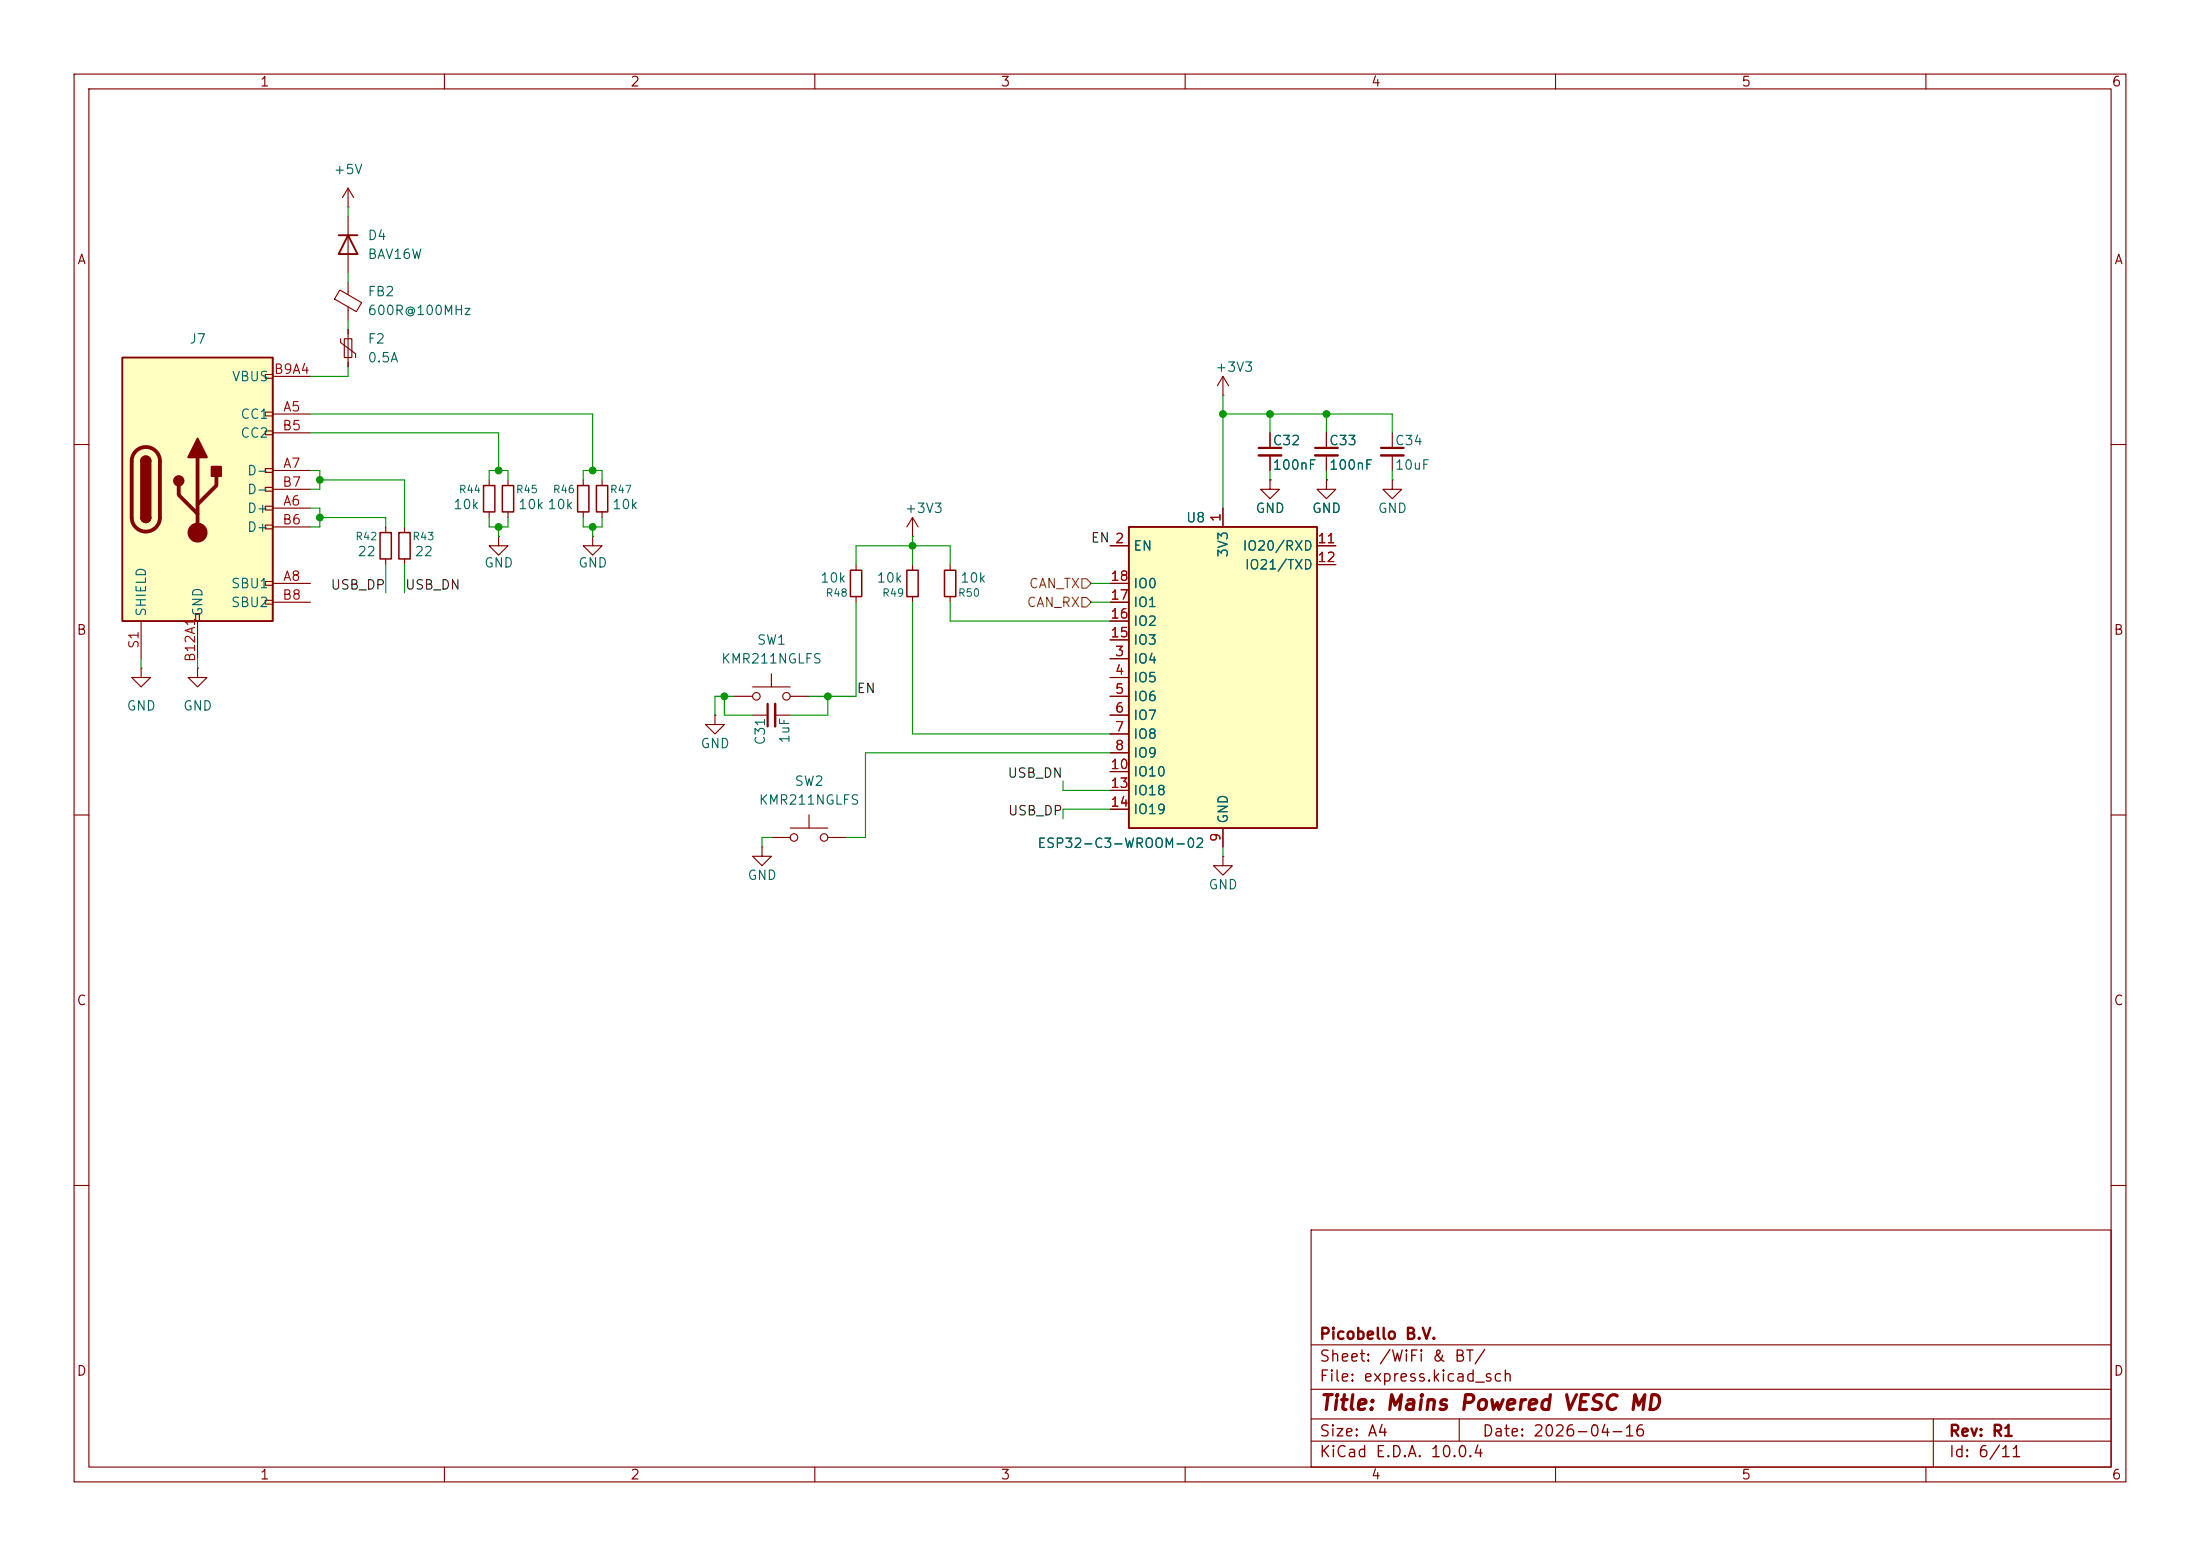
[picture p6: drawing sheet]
<svg xmlns="http://www.w3.org/2000/svg" width="297mm" height="210mm" viewBox="0 0 297 210" stroke-linecap="round" stroke-linejoin="round" font-family="sans-serif">
<g fill="none" stroke="#840000" stroke-width=".15">
<path d="M10 10h277v190h-277zM12 12h273v186h-273zM60 10v2M110 10v2M160 10v2M210 10v2M260 10v2M47 27.9h.1M47 25.4l-.8 1.3M47 25.4l.8 1.3M47 25.4v2.5M47 29.2v7.6"/>
<path d="M165.1 53.3h.1M165.1 50.8l-.8 1.3M165.1 50.8l.8 1.3M165.1 50.8v2.5M171.4 58.4v2.1M10 60h2M78.7 64.8v.7M78.7 69.1v.8M115.6 76.2v.8M123.2 72.4h.1M123.2 69.9l-.8 1.2M123.2 69.9l.8 1.2"/>
<path d="M123.2 69.9v2.5M171.4 64.8v1.2h1.3l-1.3 1.3-1.2-1.3h1.2M171.4 64.8h.1M171.4 61.5v2M285 60h2M99.1 94h2.5M101.6 92.7h5.1M101.6 96.5h2M104.1 90.9v1.8M104.6 96.5h2.1M106.7 94h2.5M115.6 80.5v.8"/>
<path d="M10 110h2M104.1 113h2.6M106.7 111.8h5.1M109.2 110v1.8M111.8 113h2.5M165.1 115.6v1.2h1.3l-1.3 1.3-1.3-1.3h1.3M165.1 115.6h.1M285 110h2M10 160h2M177 166h108v32h-108zM285 160h2M60 198v2"/>
<path d="M110 198v2M160 198v2M177 194.5h108M177 191.5h108M177 187.5h108M177 181.5h108M197 191.5v3M210 198v2M260 198v2M261 191.5v6.5"/>
<circle cx="102.1" cy="94" r=".51"/>
<circle cx="106.2" cy="94" r=".51"/>
<circle cx="107.2" cy="113" r=".51"/>
<circle cx="111.3" cy="113" r=".51"/>
</g>
<path d="M78 65.5h1.5v3.6h-1.5zM114.8 77h1.5v3.5h-1.5z" fill="none" stroke="#840000" stroke-width=".2"/>
<path d="M45.7 31.8h2.6M47 31.8l1.3 2.5h-2.6z" fill="none" stroke="#840000" stroke-width=".25"/>
<path d="M169.9 60.5h3.1M103.6 95v3" fill="none" stroke="#840000" stroke-width=".3"/>
<path d="M169.9 61.5h3.1M104.6 95v3" fill="none" stroke="#840000" stroke-width=".33"/>
<path d="M152.4 71.1h25.4v40.7h-25.4z" fill="#ffffc2"/>
<path d="M152.4 71.1h25.4v40.7h-25.4z" fill="none" stroke="#840000" stroke-width=".25"/>
<g fill="none" stroke="#840000" stroke-width=".15">
<path d="M179.1 58.4v2.1M188 58.4v2.1M52.1 71.1v.8M52.1 75.4v.8M54.6 71.1v.8M54.6 75.4v.8M66 64.8v.7M66 69.1v.8M67.3 72.4v1.3h1.3l-1.3 1.2-1.3-1.2h1.3M67.3 72.4h.1M68.6 64.8v.7M68.6 69.1v.8"/>
<path d="M80 72.4v1.3h1.3l-1.3 1.2-1.3-1.2h1.3M80 72.4h.1M81.3 64.8v.7M81.3 69.1v.8M123.2 76.2v.8M128.3 76.2v.8M149.9 73.7h2.5M149.9 78.7h2.5M165.1 68.6v2.5M177.8 73.7h2.5M177.8 76.2h2.5M179.1 64.8v1.2h1.2l-1.2 1.3-1.3-1.3h1.3"/>
<path d="M179.1 64.8h.1M179.1 61.5v2M188 64.8v1.2h1.2l-1.2 1.3-1.3-1.3h1.3M188 64.8h.1M188 61.5v2M123.2 80.5v.8M128.3 80.5v.8M149.9 88.9h2.5M149.9 91.4h2.5M149.9 94h2.5M149.9 96.5h2.5M149.9 99.1h2.5"/>
<path d="M149.9 86.4h2.5M149.9 83.8h2.5M149.9 81.3h2.5M149.9 101.6h2.5M149.9 104.1h2.5M149.9 106.7h2.5M149.9 109.2h2.5M165.1 111.8v2.5"/>
</g>
<path d="M51.3 71.9h1.5v3.5h-1.5zM53.8 71.9h1.6v3.5h-1.6zM65.3 65.5h1.5v3.6h-1.5zM67.8 65.5h1.5v3.6h-1.5zM80.5 65.5h1.5v3.6h-1.5zM122.4 77h1.6v3.5h-1.6zM127.5 77h1.5v3.5h-1.5z" fill="none" stroke="#840000" stroke-width=".2"/>
<path d="M177.5 60.5h3.1M186.4 60.5h3.1" fill="none" stroke="#840000" stroke-width=".3"/>
<path d="M177.5 61.5h3.1M186.4 61.5h3.1" fill="none" stroke="#840000" stroke-width=".33"/>
<path d="M16.5 48.3h20.3v35.5h-20.3z" fill="#ffffc2"/>
<g fill="none" stroke="#840000" stroke-width=".15">
<path d="M45.9 39.1l2.9 1.7-.7 1.3-2.9-1.7zM47 38.1v1.7M35.8 50.5h1v.6h-1zM35.8 55.6h1v.5h-1zM35.8 58.2h1v.5h-1zM36.8 55.9h5.1M36.8 58.4h5.1M36.8 50.8h5.1M46 45.7v.5l2 1.6v.5M46.5 45.7h1v2.6h-1zM47 41.4v1.8M47 44.5v5"/>
<path d="M171.4 58.4v2.1M179.1 58.4v2.1M35.8 63.2h1v.6h-1zM35.8 65.8h1v.5h-1zM35.8 68.3h1v.5h-1zM35.8 70.9h1v.5h-1zM35.8 78.5h1v.5h-1zM36.8 68.6h5.1M36.8 63.5h5.1M36.8 78.7h5.1M36.8 71.1h5.1M36.8 66h5.1"/>
<path d="M149.9 78.7h2.5M149.9 73.7h2.5M165.1 68.6v2.5M171.4 64.8h.1M171.4 61.5v2M177.8 73.7h2.5M177.8 76.2h2.5M179.1 64.8h.1M179.1 61.5v2M19 90.2v1.2h1.3l-1.3 1.3-1.2-1.3h1.2M19 90.2h.1M19 83.8v5.1"/>
<path d="M26.4 82.8h.5v1h-.5zM26.7 90.2v1.2h1.2l-1.2 1.3-1.3-1.3h1.3M26.7 90.2h.1M26.7 83.8v5.1M35.8 81h1v.5h-1zM36.8 81.3h5.1M96.5 96.5v1.3h1.3l-1.3 1.3-1.3-1.3h1.3M96.5 96.5h.1M149.9 81.3h2.5M149.9 88.9h2.5M149.9 91.4h2.5M149.9 94h2.5"/>
<path d="M149.9 96.5h2.5M149.9 99.1h2.5M149.9 86.4h2.5M149.9 83.8h2.5M102.9 114.3v1.3h1.2l-1.2 1.2-1.3-1.2h1.3M102.9 114.3h.1M149.9 101.6h2.5M149.9 104.1h2.5M149.9 106.7h2.5M149.9 109.2h2.5M165.1 111.8v2.5"/>
</g>
<path d="M16.5 48.3h20.3v35.5h-20.3zM19 62.2a.64 .64 0 0 1 .7-.6 .64 .64 0 0 1 .6 .6M19 69.9a.64 .64 0 0 0 .7 .6 .64 .64 0 0 0 .6-.6" fill="none" stroke="#840000" stroke-width=".25"/>
<path d="M18.3 60.9a1.9 1.9 0 0 1 2.1-.4 1.9 1.9 0 0 1 1.2 1.7v7.7a1.91 1.91 0 0 1-1.9 1.8 1.91 1.91 0 0 1-1.9-1.8v-7.7a1.9 1.9 0 0 1 .5-1.3zM24.1 65.5v1.3l2.6 2.5M26.7 61.7v10.2M29.2 64.3v1.2l-2.5 2.6" fill="none" stroke="#840000" stroke-width=".51"/>
<g fill="#840000" stroke="#840000" stroke-width=".25">
<path d="M19 62.2h1.3v7.7h-1.3z"/>
<path d="M19.2 61.8a.64 .64 0 0 1 .7-.2 .64 .64 0 0 1 .4 .6h-1.3z"/>
<path d="M19 69.9h1.3a.64 .64 0 0 1-.6 .6 .64 .64 0 0 1-.7-.6z"/>
<path d="M26.7 59.2l1.2 2.5h-2.5z"/>
<path d="M28.6 63h1.2v1.3h-1.2z"/>
<circle cx="24.1" cy="64.9" r=".63"/>
</g>
<circle cx="26.7" cy="71.9" r="1.27" fill="#840000" stroke="#840000" stroke-width=".15"/>
<path d="M146 78.1h.7l.6 .6-.6 .7h-.7zM146 80.6h.7l.6 .7-.6 .6h-.7z" fill="none" stroke="#725600" stroke-width=".15"/>
<g fill="none" stroke="#009600" stroke-width=".15">
<path d="M47 27.9v1.3M47 36.8v1.3M41.9 55.9h38.1v7.6M41.9 58.4h25.4v5.1M47 43.2v1.3M47 49.5v1.3h-5.1M165.1 55.9h22.9v2.5M165.1 53.3v15.3M171.4 55.9v2.5M179.1 55.9v2.5M41.9 63.5h1.3v2.5h-1.3M41.9 68.6h1.3v2.5h-1.3"/>
<path d="M43.2 64.8h11.4v6.3M43.2 69.9h8.9v1.2M52.1 76.2v3.8M54.6 76.2v3.8M66 64.8v-1.3h2.6v1.3M66 69.9v1.2h2.6v-1.2M67.3 71.1v1.3M78.7 64.8v-1.3h2.6v1.3M78.7 69.9v1.2h2.6v-1.2M80 71.1v1.3M115.6 76.2v-2.5h12.7v2.5M123.2 72.4v3.8"/>
<path d="M147.3 78.7h2.6M171.4 63.5v1.3M179.1 63.5v1.3M188 63.5v1.3M19 88.9v1.3M26.7 88.9v1.3M97.8 94v2.5h3.8M99.1 94h-2.6v2.5M111.8 94v2.5h-5.1M115.6 81.3v12.7h-6.4M123.2 81.3v17.8h26.7M128.3 81.3v2.5h21.6"/>
<path d="M147.3 81.3h2.6M104.1 113h-1.2v1.3M143.5 105.4v1.3h6.4M149.9 101.6h-33.1v11.4h-2.5M149.9 109.2h-6.4v1.3M165.1 114.3v1.3"/>
</g>
<g fill="#009600" stroke="#009600" stroke-width=".14">
<circle cx="67.3" cy="71.1" r=".46"/>
<circle cx="43.2" cy="64.8" r=".46"/>
<circle cx="43.2" cy="69.9" r=".46"/>
<circle cx="165.1" cy="55.9" r=".46"/>
<circle cx="123.2" cy="73.7" r=".46"/>
<circle cx="171.4" cy="55.9" r=".46"/>
<circle cx="179.1" cy="55.9" r=".46"/>
<circle cx="80" cy="71.1" r=".46"/>
<circle cx="67.3" cy="63.5" r=".46"/>
<circle cx="80" cy="63.5" r=".46"/>
<circle cx="111.8" cy="94" r=".46"/>
<circle cx="97.8" cy="94" r=".46"/>
</g>
<text font-size="2" fill="#840000" x="178" y="190.8">Title: Mains Powered VESC MD</text>
<g font-size="1.5" fill="#840000">
<text x="178" y="184.2">Sheet: /WiFi &amp; BT/</text>
<text x="178" y="181.2">Picobello B.V.</text>
<text x="178" y="186.9">File: express.kicad_sch</text>
<text x="178" y="197.1">KiCad E.D.A. 10.0.4</text>
<text x="178" y="194.3">Size: A4</text>
<text x="200" y="194.3">Date: 2026-04-16</text>
<text x="263" y="194.3">Rev: R1</text>
<text x="263" y="197.1">Id: 6/11</text>
</g>
<g font-size="1.3" fill="#840000">
<text x="35" y="12">1</text>
<text x="85" y="12">2</text>
<text x="135" y="12">3</text>
<text x="185" y="12">4</text>
<text x="235" y="12">5</text>
<text x="285" y="12">6</text>
<text x="10.3" y="36">A</text>
<text x="285.3" y="36">A</text>
<text x="10.3" y="86">B</text>
<text x="285.3" y="86">B</text>
<text x="10.3" y="136">C</text>
<text x="285.3" y="136">C</text>
<text x="10.3" y="186">D</text>
<text x="285.3" y="186">D</text>
<text x="35" y="200">1</text>
<text x="85" y="200">2</text>
<text x="135" y="200">3</text>
<text x="185" y="200">4</text>
<text x="235" y="200">5</text>
<text x="285" y="200">6</text>
</g>
<g font-size="1.3" fill="#006464">
<text x="45" y="23.8">+5V</text>
<text x="49.5" y="32.7">D4</text>
<text x="49.5" y="35.3">BAV16W</text>
<text x="49.5" y="40.3">FB2</text>
<text x="25.5" y="46.7">J7</text>
<text x="49.5" y="46.7">F2</text>
<text x="49.5" y="42.8">600R@100MHz</text>
<text x="31.2" y="51.8">VBUS</text>
<text x="49.5" y="49.2">0.5A</text>
<text x="164" y="50.5">+3V3</text>
<text x="32.4" y="56.9">CC1</text>
<text x="32.4" y="59.4">CC2</text>
<text x="33.3" y="64.5">D-</text>
<text x="171.7" y="63.7">100nF</text>
<text x="171.7" y="60.4">C32</text>
<text x="179.3" y="63.7">100nF</text>
<text x="179.3" y="60.4">C33</text>
<text x="188.2" y="60.4">C34</text>
<text x="188.2" y="63.7">10uF</text>
<text x="33.3" y="69.6">D+</text>
<text x="33.3" y="67">D-</text>
<text x="61.1" y="69">10k</text>
<text x="69.9" y="69">10k 10k</text>
<text x="82.6" y="69">10k</text>
<text x="122.1" y="69.6">+3V3</text>
<text x="160" y="70.8">U8</text>
<text x="169.4" y="69.6">GND</text>
<text x="177" y="69.6">GND</text>
<text x="185.9" y="69.6">GND</text>
<text x="33.3" y="72.1">D+</text>
<text x="48.2" y="75.4">22</text>
<text x="55.9" y="75.4">22</text>
<text x="65.3" y="76.9">GND</text>
<text x="78" y="76.9">GND</text>
<text x="152.9" y="74.6">EN</text>
<text x="166.1" y="75.3" transform="rotate(-90 166.1 75.3)">3V3</text>
<text x="167.7" y="74.6">IO20/RXD</text>
<text x="168" y="77.2">IO21/TXD</text>
<text x="20" y="83.3" transform="rotate(-90 20 83.3)">SHIELD</text>
<text x="27.6" y="83.3" transform="rotate(-90 27.6 83.3)">GND</text>
<text x="31.1" y="79.7">SBU1</text>
<text x="31.1" y="82.3">SBU2</text>
<text x="110.6" y="78.9">10k</text>
<text x="118.3" y="78.9">10k</text>
<text x="129.5" y="78.9">10k</text>
<text x="152.9" y="82.3">IO1</text>
<text x="152.9" y="79.7">IO0</text>
<text x="97.3" y="89.9">KMR211NGLFS</text>
<text x="102.1" y="87.3">SW1</text>
<text x="152.9" y="89.9">IO4</text>
<text x="152.9" y="87.3">IO3</text>
<text x="152.9" y="84.8">IO2</text>
<text x="152.9" y="92.4">IO5</text>
<text x="152.9" y="95">IO6</text>
<text x="17" y="96.2">GND</text>
<text x="24.6" y="96.2">GND</text>
<text x="94.5" y="101.3">GND</text>
<text x="103.6" y="100.7" transform="rotate(-90 103.6 100.7)">C31</text>
<text x="106.9" y="100.4" transform="rotate(-90 106.9 100.4)">1uF</text>
<text x="152.9" y="97.5">IO7</text>
<text x="152.9" y="100">IO8</text>
<text x="107.2" y="106.4">SW2</text>
<text x="152.9" y="102.6">IO9</text>
<text x="152.9" y="105.1">IO10</text>
<text x="152.9" y="107.7">IO18</text>
<text x="102.3" y="108.9">KMR211NGLFS</text>
<text x="152.9" y="110.2">IO19</text>
<text x="166.1" y="111.3" transform="rotate(-90 166.1 111.3)">GND</text>
<text x="100.8" y="119.1">GND</text>
<text x="140" y="114.8">ESP32-C3-WROOM-02</text>
<text x="163.1" y="120.4">GND</text>
</g>
<g font-size="1.3" fill="#a90000">
<text x="36.9" y="50.8">B9A4</text>
<text x="38" y="58.4">B5</text>
<text x="38.1" y="55.9">A5</text>
<text x="38.1" y="63.5">A7</text>
<text x="38" y="71.1">B6</text>
<text x="38" y="66">B7</text>
<text x="38.1" y="68.6">A6</text>
<text x="165.1" y="70.6" transform="rotate(-90 165.1 70.6)">1</text>
<text x="150.4" y="73.6">2</text>
<text x="177.8" y="73.6">11</text>
<text x="177.8" y="76.2">12</text>
<text x="38" y="81.3">B8</text>
<text x="38.1" y="78.7">A8</text>
<text x="149.8" y="83.8">16</text>
<text x="149.8" y="81.3">17</text>
<text x="149.8" y="78.7">18</text>
<text x="19" y="87.7" transform="rotate(-90 19 87.7)">S1</text>
<text x="26.6" y="89.5" transform="rotate(-90 26.6 89.5)">B12A1</text>
<text x="149.8" y="86.3">15</text>
<text x="150.4" y="88.9">3</text>
<text x="150.4" y="91.4">4</text>
<text x="150.4" y="94">5</text>
<text x="150.4" y="96.5">6</text>
<text x="150.4" y="99">7</text>
<text x="150.4" y="101.6">8</text>
<text x="149.8" y="104.1">10</text>
<text x="149.8" y="106.7">13</text>
<text x="149.8" y="109.2">14</text>
<text x="165.1" y="113.7" transform="rotate(-90 165.1 113.7)">9</text>
</g>
<g font-size="1.3" fill="#0f0f0f">
<text x="147.2" y="73.5">EN 2</text>
<text x="44.5" y="79.9">USB_DP</text>
<text x="54.6" y="79.9">USB_DN</text>
<text x="115.6" y="93.9">EN</text>
<text x="135.9" y="105.3">USB_DN</text>
<text x="136" y="110.4">USB_DP</text>
</g>
<g font-size="1.3" fill="#725600">
<text x="138.5" y="82.3">CAN_RX</text>
<text x="138.8" y="79.7">CAN_TX</text>
</g>
<g font-size="1" fill="#006464">
<text x="61.9" y="66.8">R44</text>
<text x="69.6" y="66.8">R45</text>
<text x="74.6" y="66.8">R46</text>
<text x="82.3" y="66.8">R47</text>
<text x="47.9" y="73.2">R42</text>
<text x="55.6" y="73.2">R43</text>
<text x="111.4" y="80.8">R48</text>
<text x="119" y="80.8">R49</text>
<text x="129.2" y="80.8">R50</text>
</g>
</svg>
